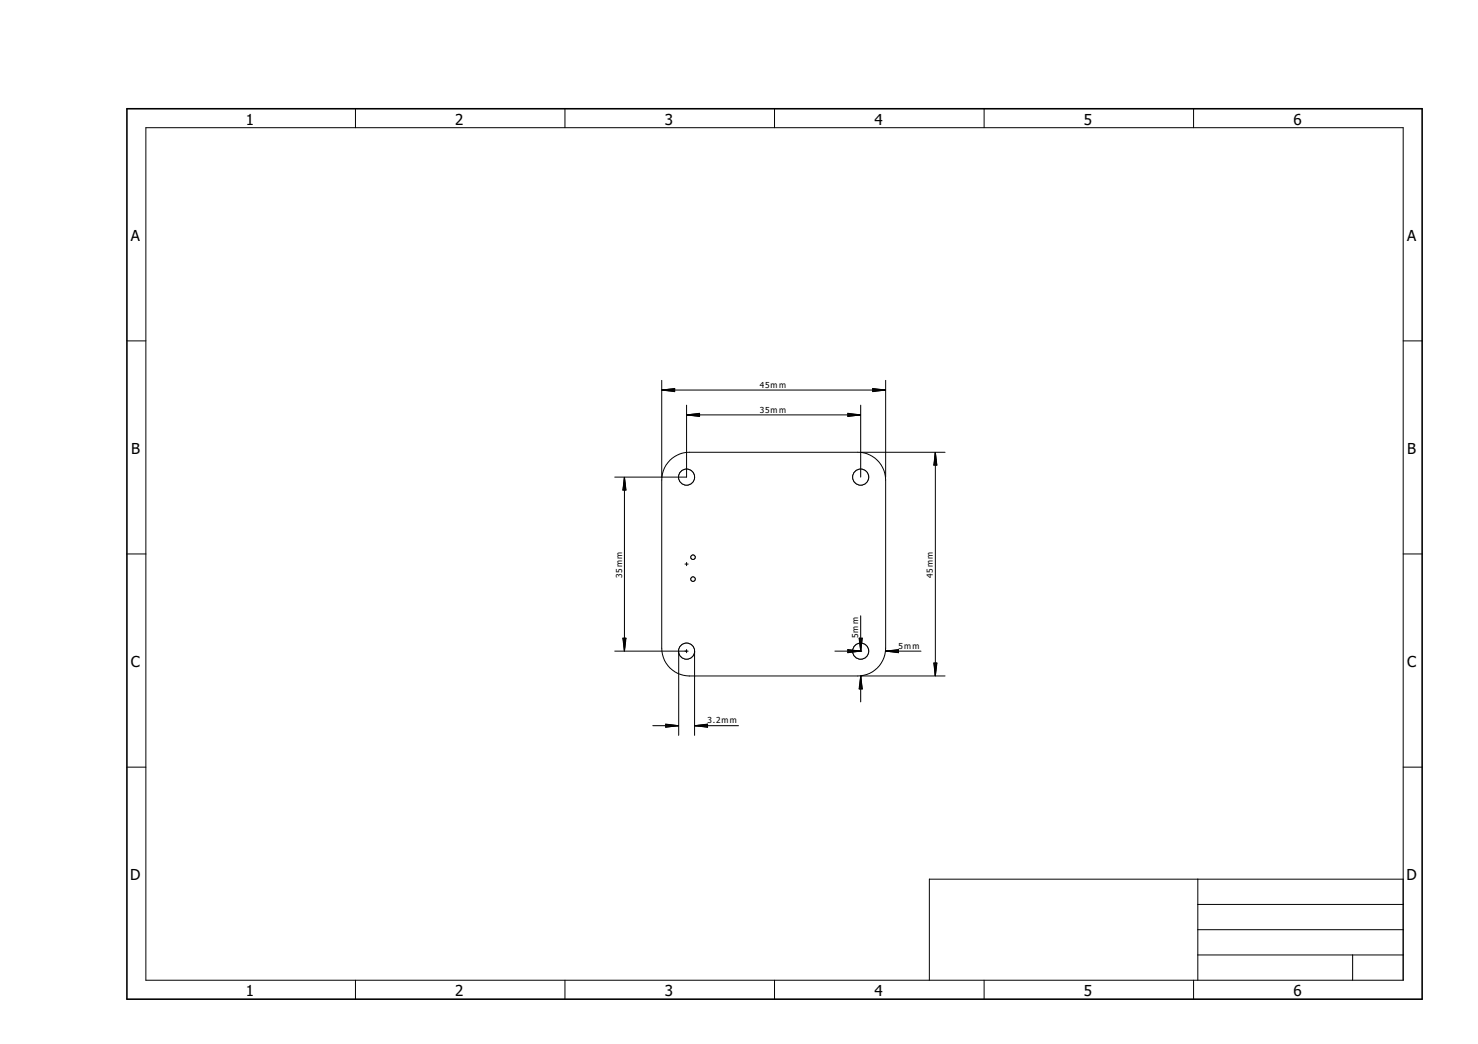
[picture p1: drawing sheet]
<svg xmlns="http://www.w3.org/2000/svg" width="297mm" height="210mm" viewBox="0 0 297 210" stroke-linecap="round" stroke-linejoin="round" font-family="sans-serif">
<g fill="none" stroke="#000" stroke-width=".2">
<path d="M138.6 135.9a5.6 5.6 0 0 1-5.6-5.6v-33.8a5.6 5.6 0 0 1 5.6-5.6h33.8a5.6 5.6 0 0 1 5.6 5.6v33.8a5.6 5.6 0 0 1-5.6 5.6"/>
<circle cx="138" cy="95.9" r="1.61"/>
</g>
<circle cx="138" cy="95.9" r="1.61" fill="#fff" stroke="#000" stroke-width=".2"/>
<circle cx="173" cy="95.9" r="1.61" fill="none" stroke="#000" stroke-width=".2"/>
<circle cx="173" cy="95.9" r="1.61" fill="#fff" stroke="#000" stroke-width=".2"/>
<circle cx="173" cy="130.9" r="1.61" fill="none" stroke="#000" stroke-width=".2"/>
<circle cx="173" cy="130.9" r="1.61" fill="#fff" stroke="#000" stroke-width=".2"/>
<circle cx="138" cy="130.9" r="1.61" fill="none" stroke="#000" stroke-width=".2"/>
<circle cx="138" cy="130.9" r="1.61" fill="#fff" stroke="#000" stroke-width=".2"/>
<circle cx="139.3" cy="112" r=".44" fill="none" stroke="#000" stroke-width=".2"/>
<circle cx="139.3" cy="112" r=".44" fill="#fff" stroke="#000" stroke-width=".2"/>
<circle cx="139.3" cy="116.4" r=".44" fill="none" stroke="#000" stroke-width=".2"/>
<circle cx="139.3" cy="116.4" r=".44" fill="#fff" stroke="#000" stroke-width=".2"/>
<g fill="none" stroke="#000" stroke-width=".2">
<path d="M29.3 25.7h252.7v171.4h-252.7zM71.4 21.9v3.8M113.5 21.9v3.8M155.7 21.9v3.8M197.8 21.9v3.8M239.9 21.9v3.8M25.5 68.5h3.8M133 76.5v19.4M133.1 78.4h44.8M133.1 78.4l2.5-.3v.6zM133.1 78.4l2.5 .1M133.1 78.4l2.5 .3"/>
<path d="M135.6 78.3l-2.5 .1M135.6 78.2l-2.5 .2M175.4 78.1l2.5 .3-2.5 .3zM175.4 78.3l2.5 .1M175.4 78.2l2.5 .2M177.9 78.4l-2.5 .1M177.9 78.4l-2.5 .3M178 76.5v19.4M282 68.5h3.8M125.5 96v34.9M125.5 96l.3 2.5h-.6zM125.5 96l-.1 2.5"/>
<path d="M125.5 96l.1 2.5M125.5 96l-.3 2.5M125.5 96l.3 2.5M138 81.5v14.4h-14.5M138 83.4h34.9M138 83.4l2.6-.3v.6zM138 83.4l2.6 .1M138 83.4l2.6 .3M140.6 83.3l-2.6 .1M140.6 83.2l-2.6 .2M170.4 83.1l2.5 .3-2.5 .3zM170.4 83.3l2.5 .1"/>
<path d="M170.4 83.2l2.5 .2M172.9 83.4l-2.5 .1M172.9 83.4l-2.5 .3M173 90.9h16.9M173 81.5v14.4M188 91v44.8M188 91l.3 2.5h-.6zM188 91l-.1 2.5M188 91l.1 2.5M188 91l-.3 2.5M188 91l.2 2.5M25.5 111.4h3.8"/>
<path d="M137.7 113.4h.6M138 113.1v.6M282 111.4h3.8M123.5 130.9h14.8M125.2 128.3h.6l-.3 2.6zM125.2 128.3l.3 2.6M125.4 128.3l.1 2.6M125.6 128.3l-.1 2.6M125.8 128.3l-.3 2.6M136.4 130.9v16.9M138 130.6v.6M138.6 135.9h33.8"/>
<path d="M139.6 130.9v16.9M167.8 130.9h5.1M170.4 130.6l2.5 .3-2.5 .3zM170.4 130.8l2.5 .1M170.4 130.7l2.5 .2M172.7 128.3h.6l-.3 2.6zM172.7 128.3l.3 2.6M172.8 128.3l.2 2.6M172.9 130.9l-2.5 .1M172.9 130.9l-2.5 .3M173 130.9h.1M173 135.9h.1"/>
<path d="M173 135.9h16.9M173 123.8v7.1M173 136v5.1M173 136l.3 2.5h-.6zM173 136l-.2 2.5M173 136l.1 2.5M173 136l-.3 2.5M173 136l.2 2.5M173.1 128.3l-.1 2.6M173.2 128.3l-.2 2.6M178 130.9h.1M178.1 130.9h7"/>
<path d="M178.1 130.9l2.5-.3v.6zM178.1 130.9l2.5 .1M178.1 130.9l2.5 .3M180.6 130.8l-2.5 .1M180.6 130.7l-2.5 .2M187.7 133.3h.6l-.3 2.5zM187.7 133.3l.3 2.5M187.9 133.3l.1 2.5M188.1 133.3l-.1 2.5M188.2 133.3l-.2 2.5M25.5 154.2h3.8M131.2 145.9h5.1"/>
<path d="M133.8 145.6l2.5 .3-2.5 .3zM133.8 145.8l2.5 .1M133.8 145.6l2.5 .3M136.3 145.9l-2.5 .1M136.3 145.9l-2.5 .3M139.7 145.9h8.7M139.7 145.9l2.5-.3v.6zM139.7 145.9l2.5 .1M139.7 145.9l2.5 .3M142.2 145.8l-2.5 .1M142.2 145.6l-2.5 .3M282 154.2h3.8"/>
<path d="M240.7 176.8v20.3M282 176.8h-95.2v20.3M71.4 197.1v3.8M113.5 197.1v3.8M155.7 197.1v3.8M197.8 197.1v3.8M239.9 197.1v3.8M240.7 192h41.3M240.7 186.9h41.3M240.7 181.8h41.3M271.8 192v5.1"/>
</g>
<path d="M25.5 21.9h260.3v179h-260.3z" fill="none" stroke="#000" stroke-width=".32"/>
<g font-size="3.7">
<text x="49.4" y="25.1">1</text>
<text x="91.5" y="25.1">2</text>
<text x="133.6" y="25.1">3</text>
<text x="175.7" y="25.1">4</text>
<text x="217.8" y="25.1">5</text>
<text x="260" y="25.1">6</text>
<text x="26.3" y="48.4">A</text>
<text x="282.8" y="48.4">A</text>
<text x="26.3" y="91.2">B</text>
<text x="282.8" y="91.2">B</text>
<text x="26.3" y="134.1">C</text>
<text x="282.8" y="134.1">C</text>
<text x="26.2" y="177">D</text>
<text x="282.7" y="177">D</text>
<text x="49.4" y="200.3">1</text>
<text x="91.5" y="200.3">2</text>
<text x="133.6" y="200.3">3</text>
<text x="175.7" y="200.3">4</text>
<text x="217.8" y="200.3">5</text>
<text x="260" y="200.3">6</text>
</g>
<g font-size="2">
<text x="152.7" y="77.9">45mm</text>
<text x="152.7" y="82.9">35mm</text>
<text x="125" y="116.2" transform="rotate(-90 125 116.2)">35mm</text>
<text x="187.5" y="116.2" transform="rotate(-90 187.5 116.2)">45mm</text>
<text x="172.5" y="128.3" transform="rotate(-90 172.5 128.3)">5mm</text>
<text x="180.6" y="130.4">5mm</text>
<text x="142.2" y="145.4">3.2mm</text>
</g>
</svg>
